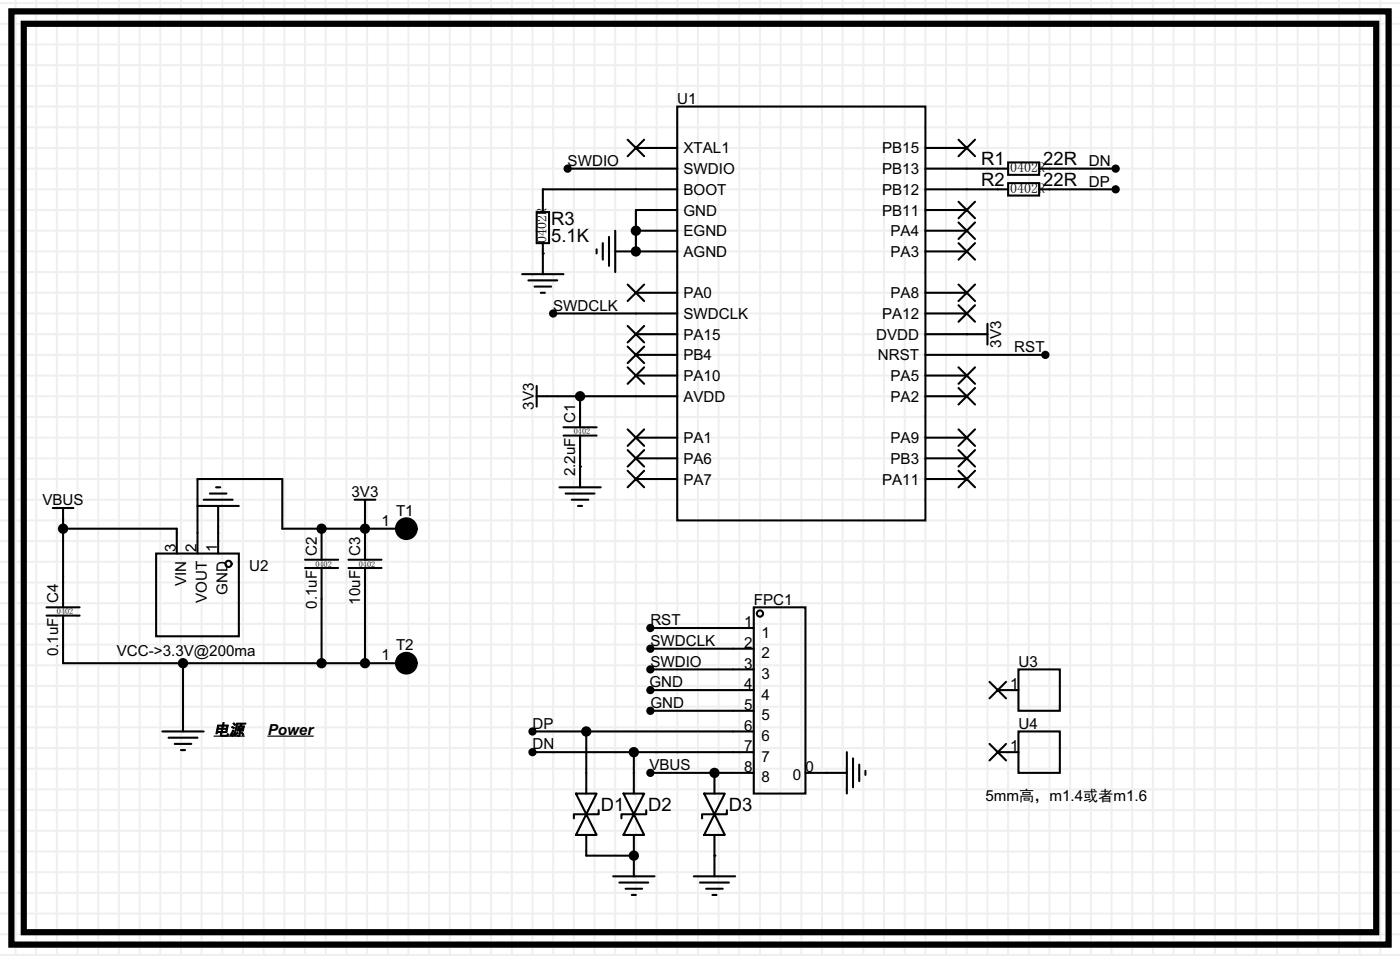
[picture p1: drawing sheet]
<svg xmlns="http://www.w3.org/2000/svg" width="172mm" height="117mm" viewBox="0 0 172 117" stroke-linecap="round" stroke-linejoin="round" font-family="sans-serif">
<g fill="none" stroke="#f0f0eb" stroke-width=".25">
<path d="M0 .4h172M0 2.9h172M0 5.5h172M0 8h172M0 10.5h172M0 13.1h172M0 15.6h172M0 18.2h172M1.9 0v117.3M4.4 0v117.3M7 0v117.3M9.5 0v117.3"/>
<path d="M12.1 0v117.3M14.6 0v117.3M17.1 0v117.3M19.7 0v117.3M22.2 0v117.3M24.8 0v117.3M27.3 0v117.3M29.8 0v117.3M32.4 0v117.3M34.9 0v117.3M37.5 0v117.3M40 0v117.3"/>
<path d="M42.5 0v117.3M45.1 0v117.3M47.6 0v117.3M50.2 0v117.3M52.7 0v117.3M55.2 0v117.3M57.8 0v117.3M60.3 0v117.3M62.9 0v117.3M65.4 0v117.3M67.9 0v117.3M70.5 0v117.3"/>
<path d="M73 0v117.3M75.6 0v117.3M78.1 0v117.3M80.6 0v117.3M83.2 0v117.3M85.7 0v117.3M88.3 0v117.3M90.8 0v117.3M93.3 0v117.3M95.9 0v117.3M98.4 0v117.3M101 0v117.3"/>
<path d="M103.5 0v117.3M106 0v117.3M108.6 0v117.3M111.1 0v117.3M113.7 0v117.3M116.2 0v117.3M118.7 0v117.3M121.3 0v117.3M123.8 0v117.3M126.4 0v117.3M128.9 0v117.3M131.4 0v117.3"/>
<path d="M134 0v117.3M136.5 0v117.3M139.1 0v117.3M141.6 0v117.3M144.1 0v117.3M146.7 0v117.3M149.2 0v117.3M151.8 0v117.3M154.3 0v117.3M156.8 0v117.3M159.4 0v117.3M161.9 0v117.3"/>
<path d="M164.5 0v117.3M167 0v117.3M169.5 0v117.3M0 20.7h172M0 23.2h172M0 25.8h172M0 28.3h172M0 30.9h172M0 33.4h172M0 35.9h172M0 38.5h172M0 41h172"/>
<path d="M0 43.6h172M0 46.1h172M0 48.6h172M0 51.2h172M0 53.7h172M0 56.3h172M0 58.8h172M0 61.3h172M0 63.9h172M0 66.4h172M0 69h172M0 71.5h172"/>
<path d="M0 74h172M0 76.6h172M0 79.1h172M0 81.7h172M0 84.2h172M0 86.7h172M0 89.3h172M0 91.8h172M0 94.4h172M0 96.9h172M0 99.4h172M0 102h172"/>
<path d="M0 104.5h172M0 107.1h172M0 109.6h172M0 112.1h172M0 114.7h172M0 117.2h172"/>
</g>
<g fill="none" stroke="#000" stroke-width=".25">
<path d="M77.1 17.1l2 2.1M78.1 18.2h5.1M79.1 17.1l-2 2.1M83.2 13.1h30.5v50.8h-30.5zM113.7 18.2h5M117.7 17.1l2.1 2.1M119.8 17.1l-2.1 2.1M123.8 19.9h3.8v1.6h-3.8zM64.1 33.7h5.1M64.9 34.4h3.6M65.7 35.2h2M65.9 26h1.5v3.8h-1.5z"/>
<path d="M66.4 35.9h.5M66.7 31.1h.1M66.7 29.8v3.9M67.9 38.5h15.3M69.7 20.7h13.5M73.3 30.6v.5M74 29.8v2.1M74.8 29.1v3.5M75.6 30.9h7.6M75.6 28.3v5.1M77.1 34.9l2 2.1M78.1 28.3h5.1"/>
<path d="M78.1 35.9h5.1M79.1 34.9l-2 2.1M83.2 23.2h-16.5v2.8M83.2 25.8h-5.1v5.1M113.7 20.7h10.1M113.7 23.2h10.1M113.7 25.8h5M113.7 28.3h5M113.7 30.9h5M113.7 35.9h5M113.7 38.5h5M117.7 37.5l2.1 2"/>
<path d="M117.7 34.9l2.1 2.1M117.7 29.8l2.1 2.1M117.7 27.3l2.1 2M117.7 24.8l2.1 2M119.8 37.5l-2.1 2M119.8 34.9l-2.1 2.1M119.8 29.8l-2.1 2.1M119.8 27.3l-2.1 2M119.8 24.8l-2.1 2M121.3 39.8v2.5M123.8 22.5h3.8v1.5h-3.8zM127.6 20.7h9.4"/>
<path d="M127.6 23.2h9.4M26.5 59.8h.6M65.9 48.6h17.3M65.9 47.4v2.5M68.7 59.8h5.1M69.2 53.5h4.1M69.2 52.5h4.1M71.2 57.3h.1M71.2 48.6v3.9M71.2 53.5v6.3M77.1 40l2 2M77.1 42.5l2 2.1"/>
<path d="M77.1 45.1l2 2M77.1 52.7l2 2M77.1 55.2l2 2.1M77.1 57.8l2 2M78.1 41h5.1M78.1 43.6h5.1M78.1 46.1h5.1M78.1 53.7h5.1M78.1 56.3h5.1M78.1 58.8h5.1M79.1 40l-2 2M79.1 42.5l-2 2.1"/>
<path d="M79.1 45.1l-2 2M79.1 52.7l-2 2M79.1 55.2l-2 2.1M79.1 57.8l-2 2M113.7 41h7.6M113.7 43.6h14.7M113.7 46.1h5M113.7 48.6h5M113.7 53.7h5M113.7 56.3h5M113.7 58.8h5M117.7 57.8l2.1 2"/>
<path d="M117.7 55.2l2.1 2.1M117.7 52.7l2.1 2M117.7 47.6l2.1 2.1M117.7 45.1l2.1 2M118.7 41h.1M119.8 57.8l-2.1 2M119.8 55.2l-2.1 2.1M119.8 52.7l-2.1 2M119.8 47.6l-2.1 2.1M119.8 45.1l-2.1 2M5.7 75.6h4.1M5.7 74.5h4.1"/>
<path d="M6.5 62.4h2.5M7.7 62.4v12.1M7.7 75.6v5.8h42.2M7.7 64.9h14v3M19.2 67.9h10.1v10.2h-10.1zM24.3 62.1h5M25 61.3h3.6M25.8 60.6h2M26.8 62.1v5.8M37.5 69.7h4M37.5 68.7h4M39.5 64.9v3.8"/>
<path d="M39.5 69.7v11.7M42.8 69.7h4.1M42.8 68.7h4.1M43.6 61.3h2.5M44.8 61.3v7.4M44.8 69.7v11.7M49.9 64.9h-15.2v-6.1h-10.4v9.1M69.5 60.6h3.5M70.2 61.3h2.1M71 62.1h.5M79.9 77.1h12.7M79.9 79.6h12.7"/>
<path d="M92.6 74.5h6.3v22.9h-6.3zM19.9 89.8h5.1M20.7 90.6h3.6M21.5 91.3h2M22.2 92.1h.5M22.5 81.4v8.4M65.4 89.8h27.2M65.4 92.3h27.2M70.7 97.4h2.6l-1.3 2.5zM72 99.9l1.3 2.6h-2.6zM72 89.8v7.6M73.5 99.4v.5h-3v.6"/>
<path d="M76.6 97.4h2.5l-1.2 2.5zM77.9 99.9l1.2 2.6h-2.5zM77.9 92.3v5.1M79.4 99.4v.5h-3.1v.6M79.9 82.2h12.7M79.9 84.7h12.7M79.9 87.2h12.7M79.9 94.9h12.7M86.5 97.4h2.5l-1.2 2.5zM87.8 99.9l1.2 2.6h-2.5zM87.8 94.9v2.5M89.3 99.4v.5h-3.1v.6"/>
<path d="M98.9 94.9h5.1M101.5 94.9h.1M104 92.3v5.1M104.8 93.1v3.5M105.5 93.9v2M106.3 94.6v.5M121.5 83.7l2.1 2M121.5 91.3l2.1 2M122.6 84.7h2.5M122.6 92.3h2.5M123.6 83.7l-2.1 2M123.6 91.3l-2.1 2"/>
<path d="M125.1 82.2h5.1v5h-5.1zM125.1 89.8h5.1v5.1h-5.1zM72 102.5v2.5h5.9M75.3 107.6h5.1M76.1 108.3h3.5M76.8 109.1h2.1M77.6 109.9h.5M77.9 102.5v5.1M85.2 107.6h5.1M86 108.3h3.5M86.7 109.1h2.1M87.5 109.9h.5"/>
<path d="M87.8 105h.1M87.8 102.5v5.1"/>
<circle cx="28.1" cy="69.2" r=".38"/>
<circle cx="93.3" cy="75.3" r=".38"/>
</g>
<g fill="#000">
<circle cx="67.9" cy="38.5" r=".51"/>
<circle cx="69.7" cy="20.7" r=".51"/>
<circle cx="78.1" cy="28.3" r=".63"/>
<circle cx="78.1" cy="30.9" r=".63"/>
<circle cx="137" cy="23.2" r=".51"/>
<circle cx="137" cy="20.7" r=".51"/>
<circle cx="71.2" cy="48.6" r=".63"/>
<circle cx="128.4" cy="43.6" r=".51"/>
<circle cx="7.7" cy="64.9" r=".63"/>
<circle cx="39.5" cy="64.9" r=".63"/>
<circle cx="44.8" cy="64.9" r=".63"/>
<circle cx="79.9" cy="79.6" r=".51"/>
<circle cx="79.9" cy="77.1" r=".51"/>
<circle cx="22.5" cy="81.4" r=".63"/>
<circle cx="39.5" cy="81.4" r=".63"/>
<circle cx="44.8" cy="81.4" r=".63"/>
<circle cx="65.4" cy="92.3" r=".51"/>
<circle cx="65.4" cy="89.8" r=".51"/>
<circle cx="72" cy="89.8" r=".63"/>
<circle cx="77.9" cy="92.3" r=".63"/>
<circle cx="79.9" cy="87.2" r=".51"/>
<circle cx="79.9" cy="94.9" r=".51"/>
<circle cx="79.9" cy="82.2" r=".51"/>
<circle cx="79.9" cy="84.7" r=".51"/>
<circle cx="87.8" cy="94.9" r=".63"/>
<circle cx="77.9" cy="105" r=".63"/>
</g>
<path d="M26.3 90.4h3.7M32.9 90.4h5.6" fill="none" stroke="#000" stroke-width=".15"/>
<path d="M1.4 1.4h169.2v114.6h-169.2zM2.9 2.9h166.1v111.5h-166.1z" fill="none" stroke="#000" stroke-width=".76"/>
<g fill="#000" stroke="#000" stroke-width=".25">
<circle cx="49.9" cy="64.9" r="1.27"/>
<circle cx="49.9" cy="81.4" r="1.27"/>
</g>
<g font-size="2.3">
<text x="120.5" y="20.3">R1</text>
<text x="120.5" y="22.8">R2</text>
<text x="128.1" y="20.3">22R</text>
<text x="128.1" y="22.8">22R</text>
<text x="67.7" y="27.7">R3</text>
<text x="67.7" y="29.7">5.1K</text>
<text x="73.8" y="99.5">D1</text>
<text x="79.6" y="99.5">D2</text>
<text x="89.5" y="99.5">D3</text>
</g>
<g font-size="1.9">
<text x="83.2" y="12.7">U1</text>
<text x="69.7" y="20.4">SWDIO</text>
<text x="83.9" y="18.8">XTAL1</text>
<text x="83.9" y="21.4">SWDIO</text>
<text x="83.9" y="23.9">BOOT</text>
<text x="108.3" y="23.9">PB12</text>
<text x="108.3" y="21.4">PB13</text>
<text x="108.3" y="18.8">PB15</text>
<text x="133.7" y="20.4">DN</text>
<text x="133.7" y="22.9">DP</text>
<text x="83.9" y="26.5">GND</text>
<text x="83.9" y="29">EGND</text>
<text x="108.3" y="26.5">PB11</text>
<text x="109.4" y="29">PA4</text>
<text x="83.9" y="31.5">AGND</text>
<text x="109.4" y="31.5">PA3</text>
<text x="67.9" y="38.1">SWDCLK</text>
<text x="83.9" y="36.6">PA0</text>
<text x="83.9" y="39.2">SWDCLK</text>
<text x="83.9" y="41.7">PA15</text>
<text x="107.6" y="41.7">DVDD</text>
<text x="108.3" y="39.2">PA12</text>
<text x="109.4" y="36.6">PA8</text>
<text x="83.9" y="44.2">PB4</text>
<text x="83.9" y="46.8">PA10</text>
<text x="107.8" y="44.2">NRST</text>
<text x="109.4" y="46.8">PA5</text>
<text x="123" y="42.7" transform="rotate(-90 123 42.7)">3V3</text>
<text x="124.6" y="43.2">RST</text>
<text x="65.6" y="50.3" transform="rotate(-90 65.6 50.3)">3V3</text>
<text x="70.7" y="51.9" transform="rotate(-90 70.7 51.9)">C1</text>
<text x="83.9" y="49.3">AVDD</text>
<text x="109.4" y="49.3">PA2</text>
<text x="70.7" y="58.5" transform="rotate(-90 70.7 58.5)">2.2uF</text>
<text x="83.9" y="54.4">PA1</text>
<text x="83.9" y="56.9">PA6</text>
<text x="83.9" y="59.5">PA7</text>
<text x="108.3" y="59.5">PA11</text>
<text x="109.4" y="56.9">PB3</text>
<text x="109.4" y="54.4">PA9</text>
<text x="5.2" y="62">VBUS</text>
<text x="43.2" y="61">3V3</text>
<text x="46.8" y="64.6">1</text>
<text x="48.6" y="63.3">T1</text>
<text x="21.6" y="67.8" transform="rotate(-90 21.6 67.8)">3</text>
<text x="22.9" y="72" transform="rotate(-90 22.9 72)">VIN</text>
<text x="24.2" y="67.8" transform="rotate(-90 24.2 67.8)">2</text>
<text x="26.7" y="67.8" transform="rotate(-90 26.7 67.8)">1</text>
<text x="30.6" y="70.1">U2</text>
<text x="38.9" y="68.2" transform="rotate(-90 38.9 68.2)">C2</text>
<text x="44.2" y="68.2" transform="rotate(-90 44.2 68.2)">C3</text>
<text x="7.2" y="74" transform="rotate(-90 7.2 74)">C4</text>
<text x="25.4" y="74.1" transform="rotate(-90 25.4 74.1)">VOUT</text>
<text x="28" y="73" transform="rotate(-90 28 73)">GND</text>
<text x="38.9" y="74.7" transform="rotate(-90 38.9 74.7)">0.1uF</text>
<text x="44.2" y="74.2" transform="rotate(-90 44.2 74.2)">10uF</text>
<text x="79.9" y="76.8">RST</text>
<text x="91.4" y="77">1</text>
<text x="92.6" y="74.2">FPC1</text>
<text x="7.2" y="80.6" transform="rotate(-90 7.2 80.6)">0.1uF</text>
<text x="14.4" y="80.6">VCC-&gt;3.3V@200ma</text>
<text x="46.8" y="81.1">1</text>
<text x="48.6" y="79.8">T2</text>
<text x="79.9" y="79.3">SWDCLK</text>
<text x="79.9" y="81.8">SWDIO</text>
<text x="91.4" y="79.5">2</text>
<text x="91.4" y="82.1">3</text>
<text x="93.5" y="78.3">1</text>
<text x="93.5" y="80.8">2</text>
<text x="93.5" y="83.3">3</text>
<text x="125.1" y="81.8">U3</text>
<text x="65.4" y="89.5">DP</text>
<text x="79.8" y="84.4">GND</text>
<text x="79.9" y="86.9">GND</text>
<text x="91.4" y="84.6">4</text>
<text x="91.4" y="87.1">5</text>
<text x="91.4" y="89.7">6</text>
<text x="93.5" y="85.9">4</text>
<text x="93.5" y="88.4">5</text>
<text x="124.1" y="84.6">1</text>
<text x="125.1" y="89.5">U4</text>
<text x="26.3" y="90.2">电源</text>
<text x="32.9" y="90.2">Power</text>
<text x="65.4" y="92">DN</text>
<text x="79.8" y="94.5">VBUS</text>
<text x="91.4" y="92.2">7</text>
<text x="91.4" y="94.8">8</text>
<text x="93.5" y="91">6</text>
<text x="93.5" y="93.5">7</text>
<text x="97.4" y="95.8">0</text>
<text x="98.9" y="94.8">0</text>
<text x="124.1" y="92.2">1</text>
<text x="93.5" y="96">8</text>
<text x="121" y="98.3">5mm高，m1</text>
<text x="131.5" y="98.3">.</text>
<text x="132" y="98.3">4或者</text>
<text x="136.8" y="98.3">m1</text>
<text x="139.4" y="98.3">.6</text>
</g>
<g font-size="1.7">
<text x="124.1" y="21.2">0402R</text>
<text x="124.1" y="23.7">0402R</text>
<text x="67.1" y="29.8" transform="rotate(-90 67.1 29.8)">0402R</text>
</g>
<g font-size="1">
<text x="70.5" y="53.3">0402</text>
<text x="38.7" y="69.5">0402</text>
<text x="44.1" y="69.5">0402</text>
<text x="7" y="75.4">0402</text>
</g>
</svg>
